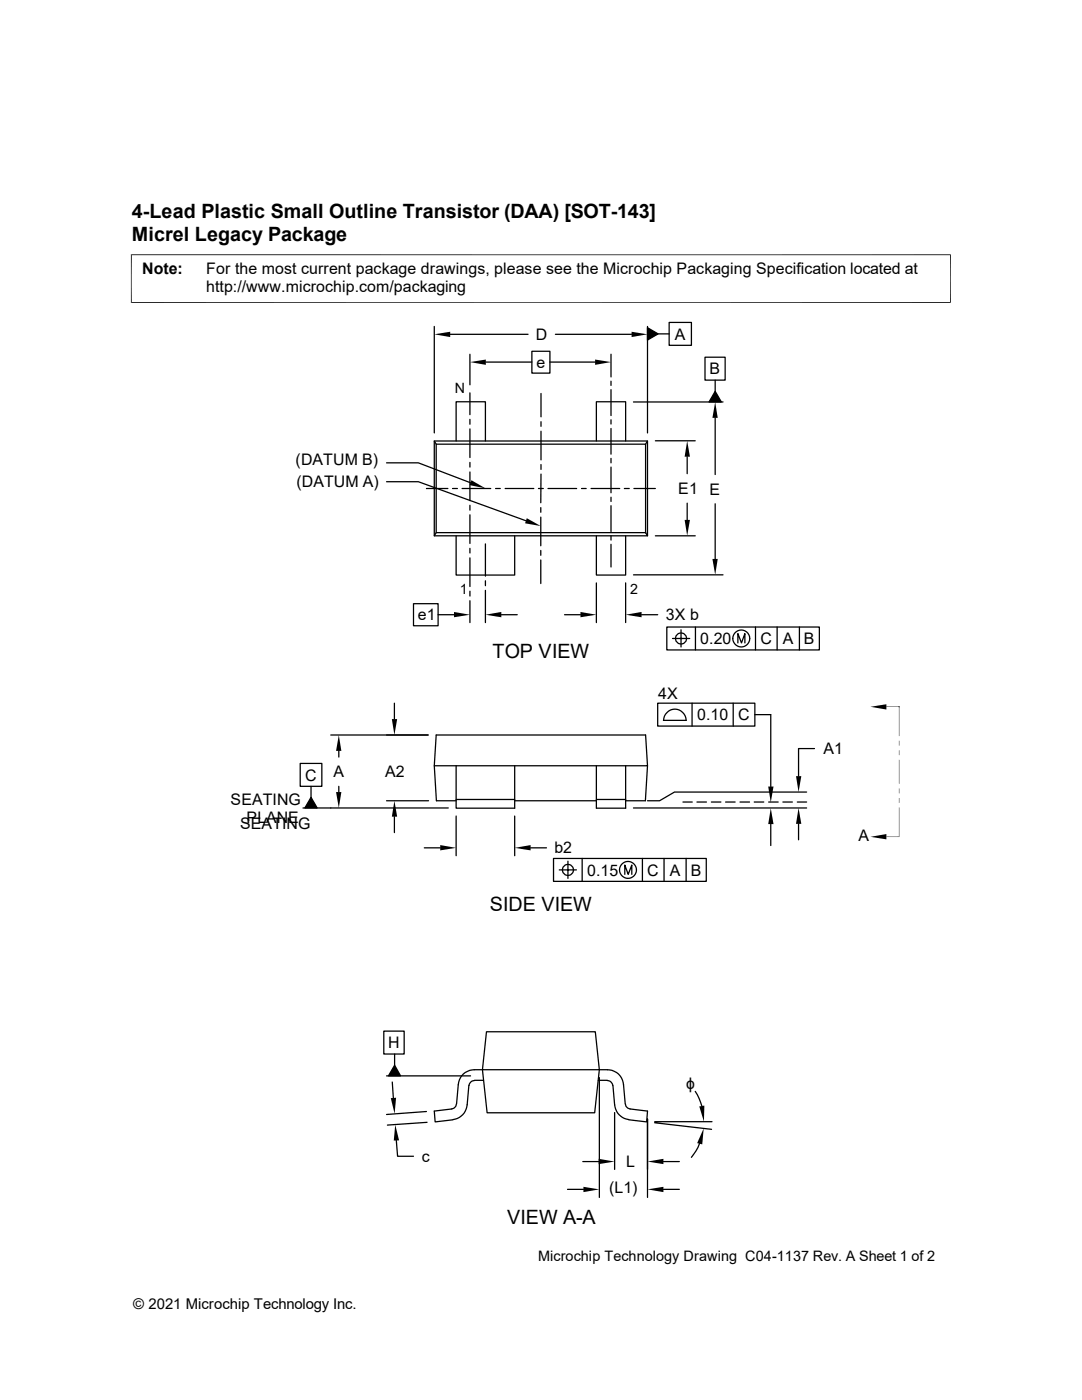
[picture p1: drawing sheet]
<svg xmlns="http://www.w3.org/2000/svg" width="216mm" height="279mm" viewBox="0 0 216 279" stroke-linecap="round" stroke-linejoin="round" font-family="sans-serif">
<g fill="none" stroke="#000" stroke-width=".25">
<path d="M86.7 65.2v21.2M89.8 66.7h15.6M93.8 70.7v6.1M93.8 78.4v4.4M96.9 72.3h9.2M106.1 70.1h3.6v4.4h-3.6zM107.9 78.5v4.7M109.7 72.3h9M110.8 66.7h15.2M121.9 70.7v4.5M121.9 76.1v.8M121.9 77.8v5.1"/>
<path d="M129.2 65.4l2.1 1.2-2.1 1.3zM129.2 65.2v21.2M131.3 66.6h2.2M133.5 64.3h4.5v4.6h-4.5zM140.7 71.3h4v4.6h-4zM142.7 78.1l1.2 2.1h-2.4zM142.7 75.9v2.2M77.1 92.4h6.4l10.4 4M77.1 96.1h6.4l21.4 7.8M85.1 97.5h4.3M86.7 88h42.5v18.9h-42.5zM86.7 88l.3 .6"/>
<path d="M90.3 97.5h1M91 88v-7.8h5.9v7.8M92.2 97.5h5.7M93.8 83.7v1M93.8 85.6v5.7M93.8 92.3v.9M93.8 94.2v5.7M98.9 97.5h.9M100.8 97.5h5.7M107.4 97.5h1M107.9 84.2v.9M107.9 86.1v5.7"/>
<path d="M107.9 92.7v1M107.9 94.6v5.7M109.3 97.5h5.8M116 97.5h1M117.9 97.5h5.8M119 88v-7.8h5.8v7.8M121.9 83.8v.8M121.9 85.5v5.1M121.9 91.5v.9M121.9 93.2v5.1M121.9 99.2v.9M124.6 97.5h1"/>
<path d="M126.4 80.2h17.9M126.5 97.5h4.3M129.2 88l-.4 .6M130.8 88h7.9M137.1 91.1v3.4M142.7 83.4v11.3M87 106.3l-.3 .6M91 106.9v7.9h11.7v-7.9M93.8 100.8v1M93.8 102.7v5.8M93.8 109.4v1M93.8 111.3v5.8"/>
<path d="M93.8 118v1M93.8 119.9v4.3M96.9 108.5v6.5M96.9 115.9v1M96.9 117.8v6.4M107.9 101.3v.9M107.9 103.2v5.7M107.9 109.9v.9M107.9 111.8v4.7M119 106.9v7.9h5.8v-7.9M119 116.3v7.9M121.9 100.9v5.2"/>
<path d="M121.9 106.9v.9M121.9 108.6v4.6M124.8 116.3v7.9M126.4 114.7h17.9M128.8 106.3v-17.7h-41.8v17.7h41.8l.4 .6M130.8 106.9h7.9M137.1 100.4v3.4M142.7 100.5v11M82.5 120.5h4.9v4.4h-4.9zM87.4 122.7h3.2M100 122.7h3.2M112.6 122.7h3.2"/>
<path d="M128 122.7h3.2M133.1 125.1h30.4v4.6h-30.4zM134.2 127.4h3.4M135.9 125.7v3.4M138.8 125.1v4.6M147.2 128.3v-1.9l.8 1.9 .6-1.9v1.9M150.7 125.1v4.6M155.1 125.1v4.6M159.5 125.1v4.6M59.9 152.4h4.3v4.5h-4.3zM62.1 159.1l1.2 2.1h-2.5zM62.1 156.9v2.2"/>
<path d="M66 146.7h19.4M67.6 149.9v1.2M67.6 156.9v1.2M77.1 159.8h8.4M78.7 140.3v3.2M86.7 152.8h42.5l-.4-6.1h-41.8l-.3 6.1 .4 7h3.9M91 152.8v8.5h11.7v-8.5M91 159.6h11.7M102.7 159.8h16.3M119 152.8v8.5h5.8v-8.5M119 159.6h5.8M129.2 152.8l-.4 7h-4"/>
<path d="M131.2 140.3h19.4v4.6h-19.4zM132.4 143.8h4.5M132.4 143.8a2.24 2.24 0 0 1 2.3-2.3 2.24 2.24 0 0 1 2.2 2.3M138.1 140.3v4.6M146.3 140.3v4.6M150.6 142.6h3.2v14.4M161 158.1h-26.4l-3 1.7h-2.4M162.5 149.4h-3.2v5.5M60.5 161.2h29M78.7 163v3.2M84.7 169.2h3.1M91 162.9v7.9"/>
<path d="M102.7 162.9v7.9M105.9 169.2h3.2M110.4 171.3h30.5v4.6h-30.5zM111.6 173.6h3.4M113.3 171.9v3.4M116.2 171.3v4.6M124.7 174.5v-1.9l.6 1.9 .8-1.9v1.9M126.4 161.2h34.6M128.2 171.3v4.6M132.5 171.3v4.6M136.3 160.1h1.8M136.9 171.3v4.6"/>
<path d="M139.1 160.1h1.9M141.9 160.1h1.9M144.8 160.1h1.9M147.7 160.1h1.9M150.5 160.1h1.9M153.4 160.1h1.9M153.8 164.5v4.2M156.2 160.1h1.9M159.1 160.1h1.9M159.3 164.4v3.2M76.6 205.8h4v4.6h-4zM77.1 214.7h16.8"/>
<path d="M78.3 215.9l.2 3.2M78.7 212.6l1.2 2.1h-2.4zM78.7 210.4v2.2M93.6 216.6l-.4 3.9a3.2 3.2 0 0 1-2.8 2.9M94.7 215.6l-.8 .3-.3 .7M94.7 215.6h1.8M97.1 205.9h21.7l.8 7.6h-23.3zM119.4 215.6h1.8M119.6 215.1v23.9M121.2 215.6l.7 .3 .4 .7M122.3 216.6l.3 3.9a3.2 3.2 0 0 0 2.9 2.9M138.7 217.8l.8 1.4 .5 1.5"/>
<path d="M79.1 227.6l.2 3.2h3.2M85.1 221.8l-8 .6M85.2 224l-7.9 .5M91.1 220.3l-.2 .5-.3 .3-.5 .2-3.4 .4 .1 2.2 3.6-.4M91.1 220.3l.3-3.8a3.2 3.2 0 0 1 3.3-3h1.6l.9 8.6h21.5l.9-8.6a4.3 4.3 0 0 1 3.8 .8l.6 .8 .3 .9 .5 4.3M113.2 237.4h3.2M116.3 231.8h3.2M122.6 222v11.4M124.8 220.3l.1 .5 .4 .3 .4 .2 3.5 .4-.2 2.2-3.5-.4M129.2 223.3v15.7M130.6 224.1l11.4 1.3M130.6 223.9h11.5"/>
<path d="M132.4 231.8h3.2M132.4 237.4h3.2M139.6 228.2l-.7 1.5-.9 1.3"/>
<circle cx="135.9" cy="127.4" r="1.11"/>
<circle cx="147.9" cy="127.4" r="1.69"/>
<circle cx="113.3" cy="173.6" r="1.11"/>
<circle cx="125.3" cy="173.6" r="1.69"/>
</g>
<path d="M26.1 50.8h163.6M26.2 50.8v9.7M189.7 50.8v9.7M26.1 60.4h163.6M176.9 141.1h2.6M179.4 141.1v5.8M179.4 151.6v4.8M179.4 161.2v5.8h-2.5" fill="none" stroke="#000" stroke-width=".2"/>
<g fill="#000">
<path d="M86.7 66.7l3.1-.5v1.1zM93.8 72.3l3.1-.5v1zM118.7 71.8l3.2 .5-3.2 .5zM126 66.2l3.2 .5-3.2 .6zM129.2 65.4l2.1 1.2-2.1 1.3zM94.1 95.8l2.8 1.7-3.2-.7zM137.1 88l.6 3.1h-1.1zM142.7 80.2l.5 3.2h-1zM142.7 78.1l1.2 2.1h-2.4zM105.1 103.4l2.8 1.6-3.1-.6zM136.6 103.8h1.1l-.6 3.1zM142.2 111.5h1l-.5 3.2z"/>
<path d="M90.6 122.1l3.2 .6-3.2 .5zM96.9 122.7l3.1-.6v1.1zM115.8 122.1l3.2 .6-3.2 .5zM124.8 122.7l3.2-.6v1.1zM67.6 146.7l.5 3.2h-1zM67.1 158.1h1l-.5 3.1zM78.2 143.5h1l-.5 3.2zM153.3 157h1l-.5 3.1zM158.8 154.9h1.1l-.6 3.2zM173.7 141.1l3.2-.6v1.1zM179.4 157.4l.1 .9zM179.4 149.7l.1 1z"/>
<path d="M179.4 147.8l.1 1zM62.1 159.1l1.2 2.1h-2.5zM78.7 159.8l.5 3.2h-1zM87.8 168.7l3.2 .5-3.2 .5zM102.7 169.2l3.2-.5v1zM153.8 161.3l.5 3.2h-1zM159.3 161.2l.6 3.2h-1.1zM173.7 167l3.2-.5v1zM179.4 159.3l.1 .9zM78 219.2l1-.1-.3 3.2zM78.7 212.6l1.2 2.1h-2.4zM78.9 224.5l.7 3.1h-1z"/>
<path d="M116.4 236.9l3.2 .5-3.2 .5zM119.5 231.3l3.1 .5-3.1 .5zM129.2 231.8l3.2-.5v1zM129.2 237.4l3.2-.5v1zM140.4 225.2l-.3 3.2-1-.3zM139.5 220.8l1-.2v3.3z"/>
</g>
<g font-size="3.9">
<text x="26.3" y="43.5">4-Lead Plastic Small Outline Transistor (DAA) [SOT-143]</text>
<text x="26.3" y="48">Micrel Legacy Package</text>
<text x="98.3" y="131.3">TOP VIEW</text>
<text x="97.7" y="181.8">SIDE VIEW</text>
<text x="101.2" y="244.2">VIEW A-A</text>
</g>
<g font-size="3.2">
<text x="28.4" y="54.6">Note:</text>
<text x="41.1" y="54.6">For the most current package drawings, please see the Microchip Packaging Specification located at</text>
<text x="41.1" y="58.3">http://www.microchip.com/packaging</text>
<text x="106.9" y="67.9">D</text>
<text x="134.7" y="67.8">A</text>
<text x="107.1" y="73.4">e</text>
<text x="141.6" y="74.7">B</text>
<text x="59" y="92.8">(DATUM B)</text>
<text x="59.1" y="97.2">(DATUM A)</text>
<text x="135.3" y="98.6">E1</text>
<text x="141.6" y="98.8">E</text>
<text x="83.4" y="123.8">e1</text>
<text x="132.9" y="123.8">3X b</text>
<text x="139.7" y="128.6">0.20</text>
<text x="151.8" y="128.6">C</text>
<text x="156.2" y="128.6">A</text>
<text x="160.4" y="128.6">B</text>
<text x="131.4" y="139.6">4X</text>
<text x="139.1" y="143.7">0.10</text>
<text x="147.3" y="143.8">C</text>
<text x="60.9" y="155.8">C</text>
<text x="66.5" y="155.2">A</text>
<text x="76.8" y="155.2">A2</text>
<text x="164.3" y="150.5">A1</text>
<text x="46" y="160.6">SEATING</text>
<text x="47.9" y="165.4">SEATING</text>
<text x="49.2" y="164.3">PLANE</text>
<text x="171.3" y="167.9">A</text>
<text x="110.6" y="170.3">b2</text>
<text x="117.2" y="174.8">0.15</text>
<text x="129.2" y="174.8">C</text>
<text x="133.6" y="174.8">A</text>
<text x="137.8" y="174.8">B</text>
<text x="77.5" y="209.2">H</text>
<text x="136.9" y="217.3">ɸ</text>
<text x="84.2" y="231.9">c</text>
<text x="125" y="233">L</text>
<text x="121.5" y="238.2">(L1)</text>
</g>
<text font-size="3" x="26.6" y="261.3">© 2021 Microchip Technology Inc.</text>
<text font-size="2.9" x="107.4" y="251.6">Microchip Technology Drawing C04-1137 Rev. A Sheet 1 of 2</text>
<g font-size="2.8">
<text x="90.8" y="78.4">N</text>
<text x="91.8" y="118.4">1</text>
<text x="125.8" y="118.4">2</text>
</g>
</svg>
